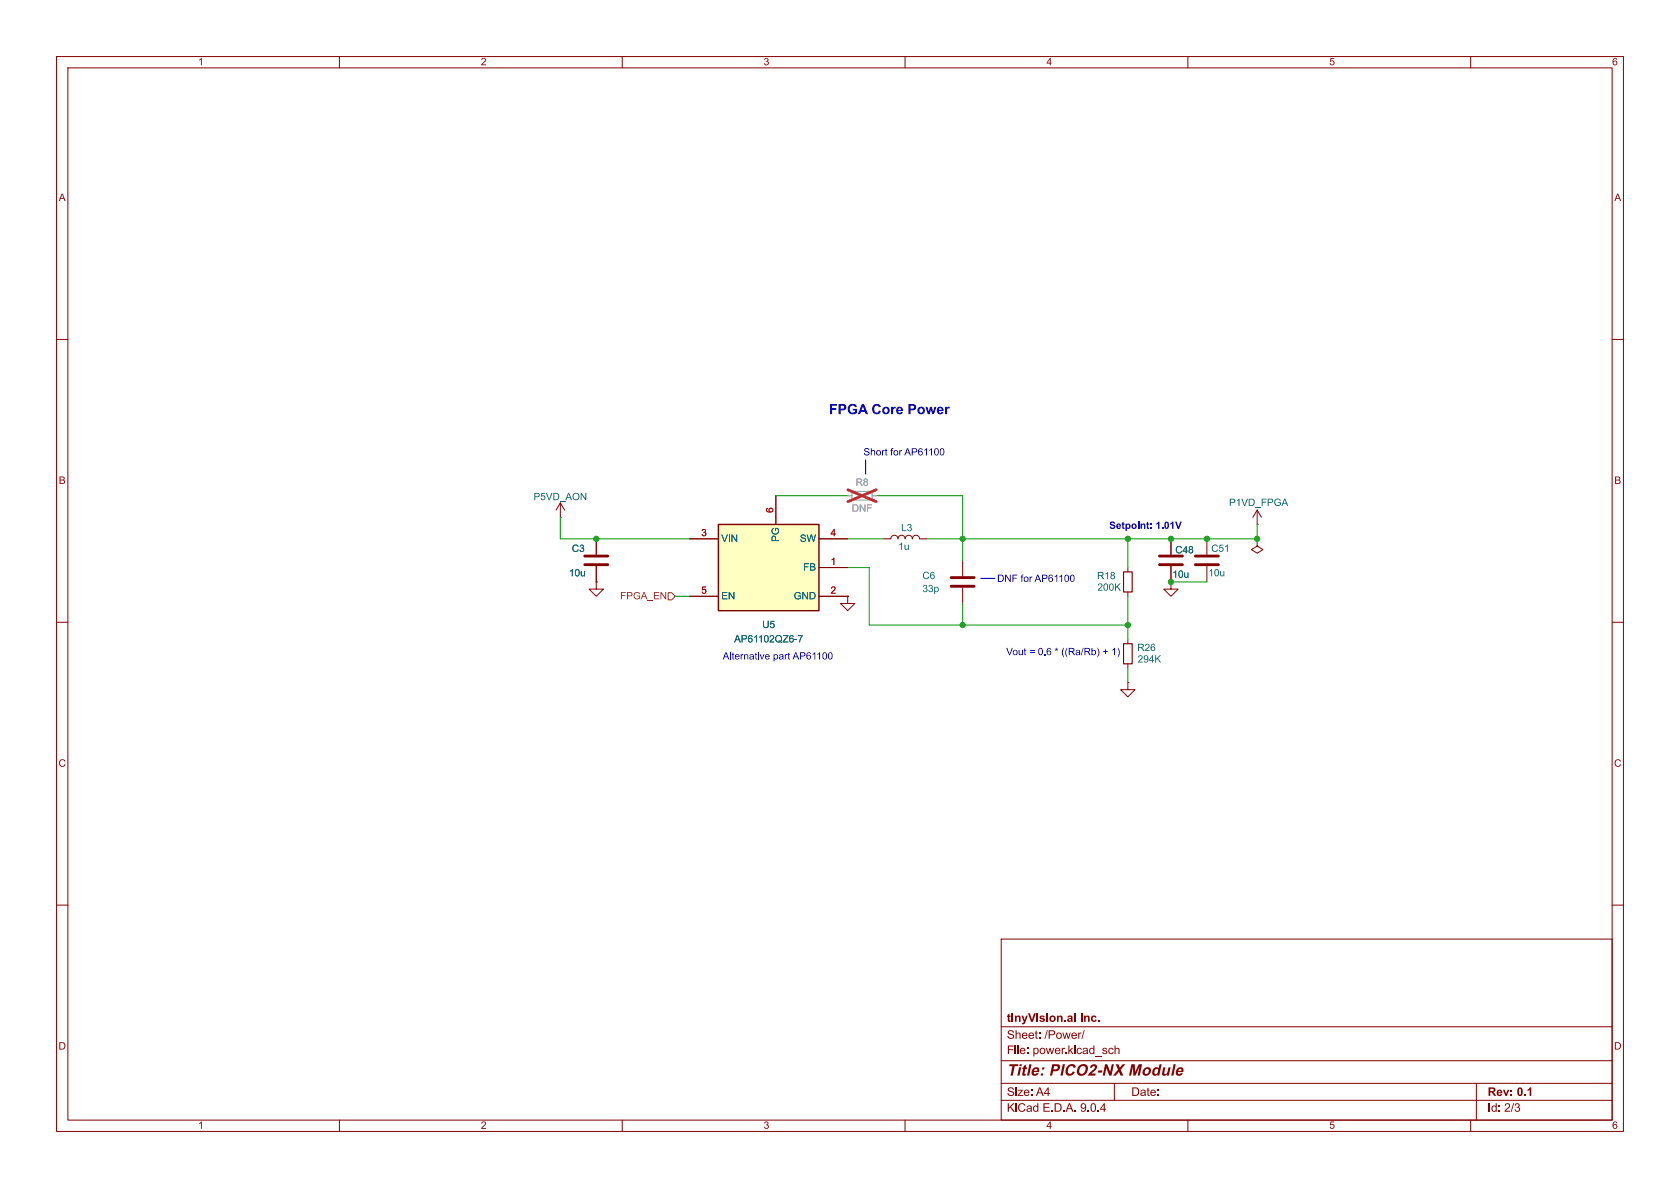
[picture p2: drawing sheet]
<svg xmlns="http://www.w3.org/2000/svg" width="297mm" height="210mm" viewBox="0 0 297 210" stroke-linecap="round" stroke-linejoin="round" font-family="sans-serif">
<g fill="none" stroke="#840000" stroke-width=".18">
<path d="M10 10h277v190h-277zM12 12h273v186h-273zM60 10v2M110 10v2M160 10v2M210 10v2M260 10v2M10 60h2M285 60h2M207 95.3v2.7M213.4 95.3v2.7M222.2 92.7h.1"/>
<path d="M222.2 95.3v1.2l-1 .7 1 .6 1.1-.6-1.1-.7M222.2 95.3h.1M222.2 90.2l-.7 1.2M222.2 90.2l.8 1.2M222.2 90.2v2.5M10 110h2M105.4 102.9v1.2h1.3l-1.3 1.3-1.3-1.3h1.3M105.4 102.9h.1M199.4 100.3v.8M199.4 104.6v.8M199.4 113v.8M199.4 117.3v.8"/>
<path d="M207 100.1v4h1.3l-1.3 1.3-1.3-1.3h1.3M213.4 100.1v2.8M285 110h2M199.4 120.7v1.2h1.3l-1.3 1.3-1.3-1.3h1.3M199.4 120.7h.1M10 160h2M177 166h108v32h-108zM285 160h2M60 198v2M110 198v2M160 198v2M177 194.5h108"/>
<path d="M177 191.5h108M177 187.5h108M177 181.5h108M197 191.5v3M210 198v2M260 198v2M261 191.5v6.5"/>
</g>
<path d="M150.6 86.9h3.6v1.5h-3.6z" fill="none" stroke="#a1a1a1" stroke-width=".2"/>
<path d="M149.9 87.6h.7M154.2 87.6h.7" fill="none" stroke="#a1a1a1" stroke-width=".18"/>
<path d="M149.9 86.6l5 2.1M154.9 86.6l-5 2.1" fill="none" stroke="#e12e31" stroke-width=".46"/>
<path d="M198.6 113.8h1.6v3.5h-1.6zM198.6 101.1h1.6v3.5h-1.6z" fill="none" stroke="#840000" stroke-width=".2"/>
<path d="M205 98.3h4M205 99.8h4M211.3 98.3h4.1M211.3 99.8h4.1" fill="none" stroke="#840000" stroke-width=".51"/>
<path d="M127 92.7h17.8v15.3h-17.8z" fill="#ffffc2"/>
<path d="M127 92.7h17.8v15.3h-17.8z" fill="none" stroke="#800000" stroke-width=".25"/>
<g fill="none" stroke="#840000" stroke-width=".18">
<path d="M99.1 91.4h.1M99.1 88.9l-.8 1.3M99.1 88.9l.7 1.3M99.1 88.9v2.5M105.4 95.3v2.7M121.9 95.3h5.1M137.2 87.6v5.1M144.8 95.3h5.1M156.2 95.3h1.3a.64 .64 0 0 1 .6-.7 .64 .64 0 0 1 .6 .7 .64 .64 0 0 1 .7-.7 .64 .64 0 0 1 .6 .7 .64 .64 0 0 1 .7-.7 .64 .64 0 0 1 .6 .7 .64 .64 0 0 1 .6-.7 .64 .64 0 0 1 .7 .7h1.2M170.2 99.1v2.8M207 95.3v2.7M105.4 102.9h.1"/>
<path d="M105.4 100.1v2.8M121.9 105.4h5.1M144.8 105.4h5.1M144.8 100.3h5.1M149.9 105.4v1.3h1.2l-1.2 1.3-1.3-1.3h1.3M149.9 105.4h.1M170.2 103.9v2.8M207 100.1v2.8"/>
</g>
<path d="M103.4 98.3h4M103.4 99.8h4M168.1 102.1h4.1M168.1 103.6h4.1" fill="none" stroke="#840000" stroke-width=".51"/>
<path d="M118.1 104.8h.6l.7 .6-.7 .6h-.6z" fill="none" stroke="#725600" stroke-width=".18"/>
<path d="M153 81.3v2.5M173.4 102.2h2.5" fill="none" stroke="#0000c2" stroke-width=".18"/>
<path d="M99.1 91.4v3.9h22.8M137.2 87.6h12.7M149.9 95.3h6.3M154.9 87.6h15.3v11.5M199.4 95.3v5M222.2 92.7v2.6h-58.4M119.4 105.4h2.5M149.9 100.3h3.8v10.2h45.7M170.2 106.7v3.8M199.4 105.4v7.6M199.4 118.1v2.6M207 102.9h6.4" fill="none" stroke="#009600" stroke-width=".18"/>
<path d="M149.9 87.6h.7M154.2 87.6h.7" fill="none" stroke="#a1a1a1" stroke-width=".18"/>
<path d="M149.9 86.6l5 2.1M154.9 86.6l-5 2.1" fill="none" stroke="#e12e31" stroke-width=".46"/>
<g fill="#009600" stroke="#009600" stroke-width=".18">
<circle cx="199.4" cy="110.5" r=".46"/>
<circle cx="199.4" cy="95.3" r=".46"/>
<circle cx="207" cy="95.3" r=".46"/>
<circle cx="207" cy="102.9" r=".46"/>
<circle cx="222.2" cy="95.3" r=".46"/>
<circle cx="213.4" cy="95.3" r=".46"/>
<circle cx="170.2" cy="110.5" r=".46"/>
<circle cx="170.2" cy="95.3" r=".46"/>
<circle cx="105.4" cy="95.3" r=".46"/>
</g>
<text font-size="2.8" fill="#840000" x="178" y="190.9">Title: PICO2-NX Module</text>
<text font-size="2.5" fill="#0000c2" x="146.6" y="73.5">FPGA Core Power</text>
<g font-size="2.1" fill="#840000">
<text x="178" y="184.2">Sheet: /Power/</text>
<text x="178" y="181.2">tinyVision.ai Inc.</text>
<text x="178" y="186.9">File: power.kicad_sch</text>
<text x="178" y="197.1">KiCad E.D.A. 9.0.4</text>
<text x="178" y="194.3">Size: A4</text>
<text x="200" y="194.3">Date:</text>
<text x="263" y="194.3">Rev: 0.1</text>
<text x="263" y="197.1">Id: 2/3</text>
</g>
<g font-size="1.8" fill="#840000">
<text x="35" y="12">1</text>
<text x="85" y="12">2</text>
<text x="135" y="12">3</text>
<text x="185" y="12">4</text>
<text x="235" y="12">5</text>
<text x="285" y="12">6</text>
<text x="10.4" y="36">A</text>
<text x="285.4" y="36">A</text>
<text x="10.4" y="86">B</text>
<text x="285.4" y="86">B</text>
<text x="207.3" y="102.6">10u</text>
<text x="10.3" y="136">C</text>
<text x="285.3" y="136">C</text>
<text x="10.3" y="186">D</text>
<text x="285.3" y="186">D</text>
<text x="35" y="200">1</text>
<text x="85" y="200">2</text>
<text x="135" y="200">3</text>
<text x="185" y="200">4</text>
<text x="235" y="200">5</text>
<text x="285" y="200">6</text>
</g>
<g font-size="1.8" fill="#0000c2">
<text x="152.7" y="81">Short for AP61100</text>
<text x="196.1" y="93.7">Setpoint: 1.01V</text>
<text x="176.3" y="103.3">DNF for AP61100</text>
<text x="127.8" y="117">Alternative part AP61100</text>
<text x="177.9" y="116.3">Vout = 0.6 * ((Ra/Rb) + 1)</text>
</g>
<g font-size="1.8" fill="#006464">
<text x="94.3" y="88.9">P5VD_AON</text>
<text x="217.3" y="89.9">P1VD_FPGA</text>
<text x="138.2" y="95.8" transform="rotate(-90 138.2 95.8)">PG</text>
<text x="159.3" y="94.4">L3</text>
<text x="101.1" y="98">C3</text>
<text x="127.5" y="96.2">VIN</text>
<text x="141.4" y="96.2">SW</text>
<text x="142" y="101.3">FB</text>
<text x="158.8" y="97.7">1u</text>
<text x="207.8" y="98.3">C48</text>
<text x="214.1" y="98">C51</text>
<text x="100.6" y="102.3">10u</text>
<text x="127.5" y="106.4">EN</text>
<text x="140.3" y="106.4">GND</text>
<text x="163.1" y="102.8">C6</text>
<text x="163.1" y="105.1">33p</text>
<text x="194" y="102.8">R18</text>
<text x="194" y="104.9">200K</text>
<text x="213.6" y="102.3">10u</text>
<text x="134.8" y="111.5">U5</text>
<text x="129.8" y="114">AP61102QZ6-7</text>
<text x="201.1" y="115.5">R26</text>
<text x="201.1" y="117.6">294K</text>
</g>
<g font-size="1.8" fill="#989898">
<text x="151.3" y="86.3">R8</text>
<text x="150.6" y="90.9">DNF</text>
</g>
<g font-size="1.8" fill="#a90000">
<text x="124" y="95">3</text>
<text x="136.9" y="90.7" transform="rotate(-90 136.9 90.7)">6</text>
<text x="146.8" y="95">4</text>
<text x="146.8" y="100.1">1</text>
<text x="124" y="105.2">5</text>
<text x="146.8" y="105.2">2</text>
</g>
<text font-size="1.8" fill="#725600" x="109.6" y="106.4">FPGA_EN</text>
</svg>
